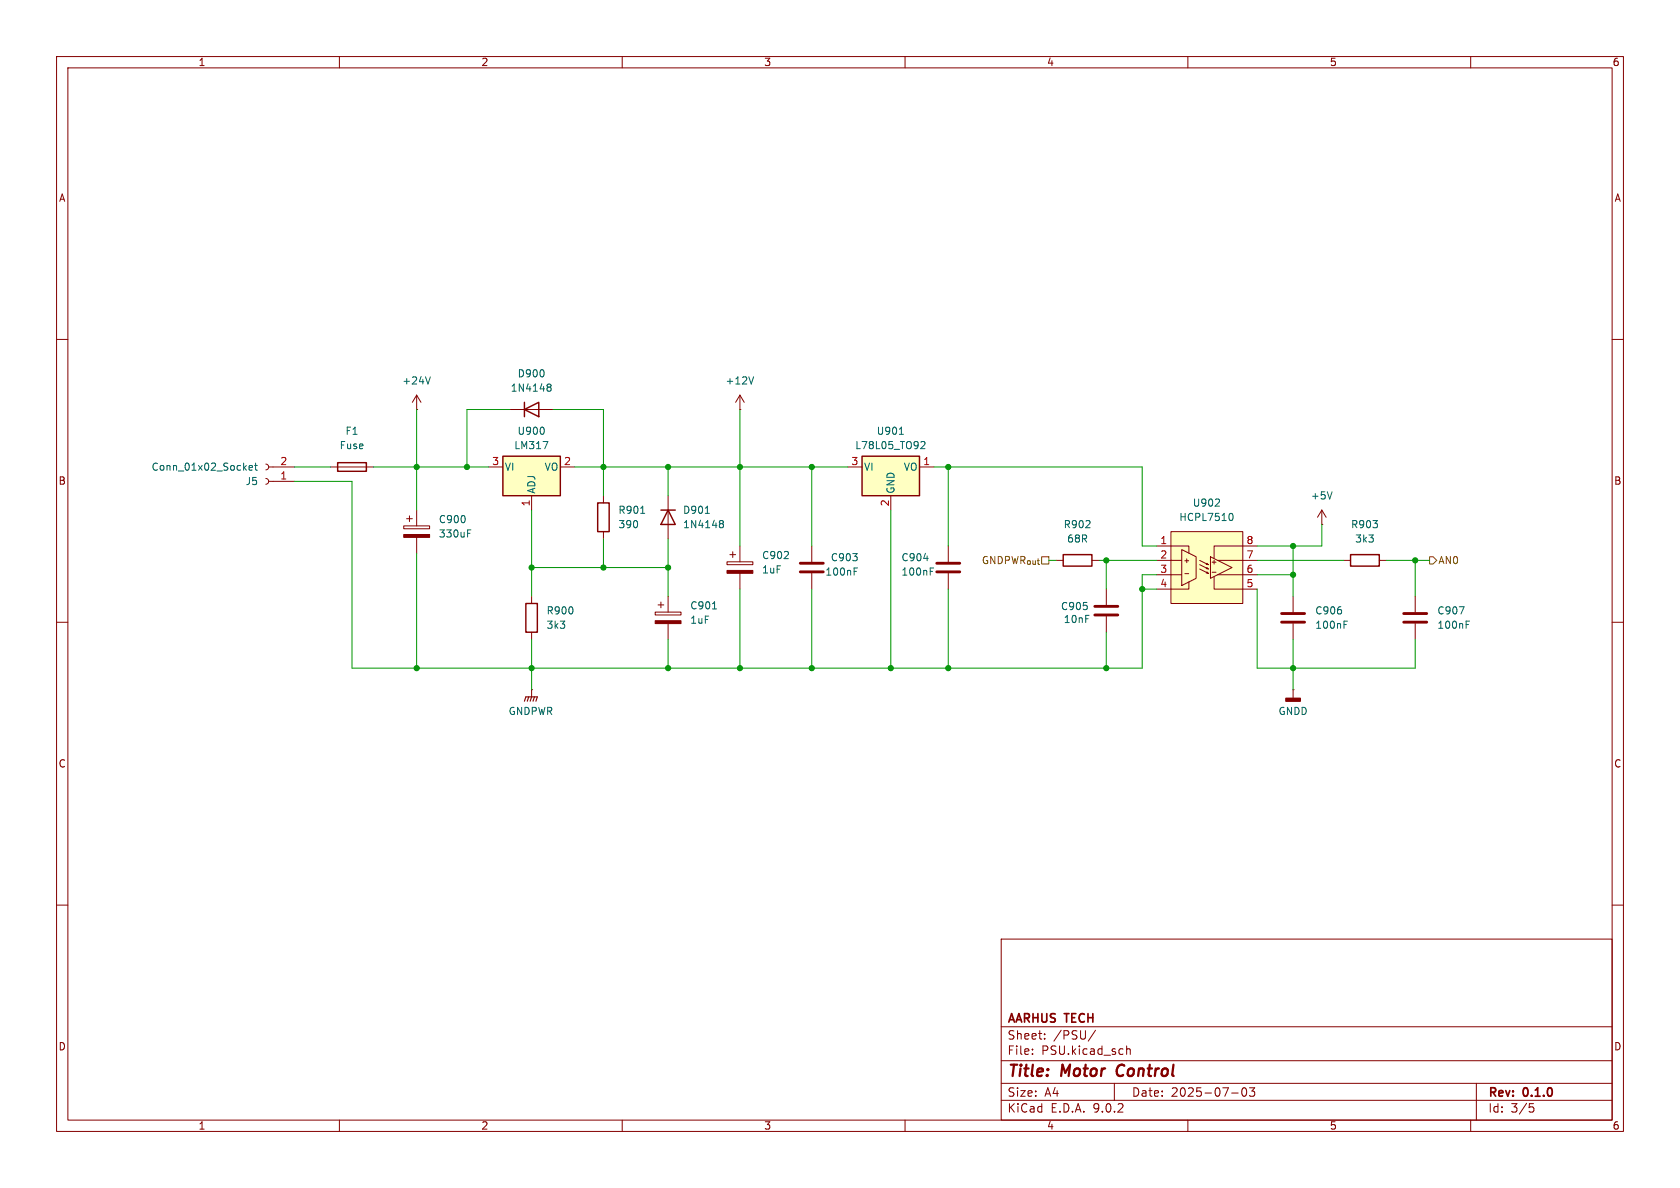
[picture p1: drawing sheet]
<svg xmlns="http://www.w3.org/2000/svg" width="297mm" height="210mm" viewBox="0 0 297 210" stroke-linecap="round" stroke-linejoin="round" font-family="sans-serif">
<g fill="none" stroke="#840000" stroke-width=".18">
<path d="M10 10h277v190h-277zM12 12h273v186h-273zM60 10v2M110 10v2M160 10v2M210 10v2M260 10v2M10 60h2M73.7 72.4h.1M73.7 69.9v2.5M73.7 69.9l-.8 1.2M73.7 69.9l.7 1.2"/>
<path d="M130.8 72.4h.1M130.8 69.9v2.5M130.8 69.9l.8 1.2M130.8 69.9l-.8 1.2M285 60h2M47 84.6l.3 .1 .2 .4-.2 .3-.3 .2M47 82l.3 .2 .2 .4-.2 .3-.3 .2M47.5 82.6h4.6M47.5 85.1h4.6M58.4 82.6h7.6M71.4 93h4.5v.5h-4.5zM71.9 91.7h1"/>
<path d="M72.4 91.2v1M73.7 90.2v2.8M73.7 95v2.8M106.7 87.6v1.3M106.7 94v1.3M128.5 99.3h4.6v.5h-4.6zM129 98h1M129.5 97.5v1.1M130.8 96.5v2.8M10 110h2M94 105.4v1.3M94 111.8v1.2"/>
<path d="M115.8 108.2h4.6v.5h-4.6zM116.3 106.9h1M116.8 106.4v1M118.1 105.4v2.8M118.1 110.2v2.8M130.8 101.3v2.8M285 110h2M94 121.9h.1M94 121.9v1.3M10 160h2M177 166h108v32h-108zM285 160h2"/>
<path d="M60 198v2M110 198v2M160 198v2M177 194.5h108M177 191.5h108M177 187.5h108M177 181.5h108M182.5 186.3v.1M182.5 185.5v.1M184.7 183.6v.1M184.7 182.8v.1M193.7 182.1l-1.3 2"/>
<path d="M197 191.5v3M199.2 184.9v1.5M199.2 185.5l.2-.1 .3 .1 .1 .9M210 198v2M217.7 193.2h1.2M219.7 192.4l.2-.1a.81 .81 0 0 1 .6 .6 .81 .81 0 0 1-.3 .8l-.2 .1a.81 .81 0 0 1-.3-1.4zM220.9 192.3h.9l-.5 .6 .4 .1v.7l-.2 .1h-.4l-.2-.1M260 198v2M261 191.5v6.5M270.4 195.1h.7M270.5 195.7h.4l.3 .3-.2 .5-.5 .1"/>
</g>
<path d="M197.7 188.5a1.27 1.27 0 0 0 0 1.6" fill="none" stroke="#840000" stroke-width=".4"/>
<g fill="#840000" stroke="#840000" stroke-width=".18">
<path d="M115.8 109.7h4.6v.5h-4.6z"/>
<path d="M128.5 100.8h4.6v.5h-4.6z"/>
<path d="M71.4 94.5h4.5v.5h-4.5z"/>
</g>
<path d="M76.1 66.6l-.4 1.3M133.2 66.6l-.4 1.3M44 82.7l.6-.1v-.3h-.4l-.2 .2 .1 .6h.5M45 82.3h.5M45.2 81.9v1l.3 .2M82.7 94.3h.4M82.7 93.7h.6M113.3 90.7h.7M126 107.6h.7" fill="none" stroke="#006464" stroke-width=".18"/>
<path d="M59.7 81.8h5.1v1.5h-5.1zM105.7 88.9h2v5.1h-2zM93 106.7h2v5.1h-2z" fill="none" stroke="#840000" stroke-width=".25"/>
<path d="M92.7 124l.3-.8h2l-.3 .8M93.5 123.2l-.3 .8M94 123.2l-.3 .8M94.5 123.2l-.3 .8" fill="none" stroke="#840000" stroke-width=".2"/>
<path d="M88.9 80.6h10.2v7h-10.2z" fill="#ffffc2"/>
<path d="M92.7 72.4l2.5-1.3v2.6zM92.7 71.1v2.6M88.9 80.6h10.2v7h-10.2zM116.8 90.2h2.6M118.1 90.2l1.3 2.5h-2.6zM188 98h5v2.1h-5z" fill="none" stroke="#840000" stroke-width=".25"/>
<path d="M90.2 72.4h7.6M86.4 82.6h2.5M94 87.6v2.6M99.1 82.6h2.5M118.1 87.6v7.7M186.7 99.1h1.3M193 99.1h1.3" fill="none" stroke="#840000" stroke-width=".18"/>
<g fill="none" stroke="#006464" stroke-width=".18">
<path d="M96 78h.9l-.6 1.3M96.2 75.8v.7M96.8 68.4h.1M96.8 67.9h.4l.2 .1v.2l-.2 .2M96.9 68.4h.3M96.9 68.4l-.1 .1M97.2 68.4l.2 .3v.3l-.2 .2-.4-.1M124.7 90.7h.7M127.3 92.5l.1 .1M127.3 92.1l.4-.1 .1 .1 .1 .2-.2 .3M127.4 92.6h.3M127.4 92.6h-.1"/>
<path d="M127.7 92.6l.2 .2-.1 .4-.1 .1-.4-.1"/>
</g>
<path d="M152.4 80.6h10.2v7h-10.2z" fill="#ffffc2"/>
<path d="M152.4 80.6h10.2v7h-10.2z" fill="none" stroke="#840000" stroke-width=".25"/>
<path d="M143.5 96.5v2.8M149.9 82.6h2.5M157.5 87.6v2.6M162.6 82.6h2.5M167.6 96.5v2.8M143.5 101.3v2.8M167.6 101.3v2.8M195.6 104.1v2.8M195.6 109v2.8M228.6 121.9h.1M228.6 121.9v1.5" fill="none" stroke="#840000" stroke-width=".18"/>
<path d="M159 76.8h.7M162.9 78.1l.4-.1 .2 .4-.8 .9h.8M163.3 98.7h.8M151 101h.4M151 100.4h.6M164.4 101h.5M164.4 100.4h.7" fill="none" stroke="#006464" stroke-width=".18"/>
<path d="M141.5 99.6h4M165.6 99.6h4.1M141.5 101.1h4M165.6 101.1h4.1M193.5 107.2h4.1M193.5 108.7h4.1" fill="none" stroke="#840000" stroke-width=".51"/>
<path d="M227.3 123.4h2.6v.6h-2.6z" fill="#840000" stroke="#840000" stroke-width=".25"/>
<g fill="#ffffc2">
<path d="M207 94h12.7v12.7h-12.7z"/>
<path d="M214 98.4l3.8 1.9-3.8 1.9z"/>
</g>
<g fill="none" stroke="#840000" stroke-width=".18">
<path d="M204.5 96.5h5.7v1.3M204.5 99.1h4.4M207 94h12.7v12.7h-12.7zM208.9 97.2l2.6 1.2v3.8l-2.6 1.3zM212.1 99.1l1.3 .6M212.1 99.8l1.3 .7M213.4 99.6l.2 .2h-.3zM214 98.4l3.8 1.9-3.8 1.9zM215.3 99.1h6.9M222.2 96.5h-7.6v2.2M233.7 92.7h.1M233.7 90.2l-.8 1.2"/>
<path d="M233.7 90.2l.7 1.2M233.7 90.2v2.5M237.5 99.1h1.3M243.8 99.1h1.3M204.5 101.6h4.4M209.5 101.4h.6M210.2 102.9v1.2h-5.7M212.1 100.6l1.3 .6M213.4 100.3l.2 .3-.3-.1zM213.4 101.1l.2 .2h-.3zM214.3 101.2h.7M214.6 102v2.1h7.6"/>
<path d="M215.3 101.6h6.9M228.6 105.4v2.8M228.6 110.2v2.8M250.2 105.4v2.8M250.2 110.2v2.8"/>
</g>
<path d="M214.8 89.5h.8M215.5 88.3v.5M217.6 90.7a.68 .68 0 0 1 .4 .7 .68 .68 0 0 1-.4 .6M235.5 86.9l-.4 1.3M237.6 110.4h.4M237.6 109.8h.6M258 107.3h.8l-.5 1.2M259.2 110.4h.4M259.2 109.8h.6" fill="none" stroke="#006464" stroke-width=".18"/>
<path d="M226.6 108.5h4M226.6 110h4M248.2 108.5h4M248.2 110h4" fill="none" stroke="#840000" stroke-width=".51"/>
<path d="M238.8 98h5v2.1h-5z" fill="none" stroke="#840000" stroke-width=".25"/>
<path d="M252.7 98.4h.7l.6 .7-.6 .6h-.7z" fill="none" stroke="#725600" stroke-width=".18"/>
<g fill="none" stroke="#009600" stroke-width=".18">
<path d="M73.7 72.4v17.8M90.2 72.4h-7.7v10.2M97.8 72.4h8.9v15.2M130.8 72.4v24.1M52.1 85.1h10.1v33h139.7v-16.5h2.6M52.1 82.6h6.3M66 82.6h20.4M73.7 97.8v20.3M94 90.2v15.2M101.6 82.6h48.3M106.7 95.3v5M118.1 82.6v5"/>
<path d="M118.1 95.3v10.1M143.5 82.6v13.9M157.5 90.2v27.9M165.1 82.6h36.8v13.9h2.6M167.6 82.6v13.9M185.4 99.1h1.3M194.3 99.1h10.2M195.6 99.1v5M222.2 99.1h15.3M228.6 96.5v8.9M233.7 92.7v3.8h-11.5M245.1 99.1h7.6"/>
<path d="M250.2 99.1v6.3M94 113v8.9M94 100.3h24.1M118.1 113v5.1M130.8 104.1v14M143.5 104.1v14M167.6 104.1v14M195.6 111.8v6.3M201.9 104.1h2.6M222.2 104.1v14h28v-5.1M222.2 101.6h6.4M228.6 113v8.9"/>
</g>
<g fill="#009600" stroke="#009600" stroke-width=".18">
<circle cx="73.7" cy="118.1" r=".46"/>
<circle cx="94" cy="100.3" r=".46"/>
<circle cx="73.7" cy="82.6" r=".46"/>
<circle cx="82.5" cy="82.6" r=".46"/>
<circle cx="94" cy="118.1" r=".46"/>
<circle cx="118.1" cy="118.1" r=".46"/>
<circle cx="130.8" cy="118.1" r=".46"/>
<circle cx="106.7" cy="82.6" r=".46"/>
<circle cx="130.8" cy="82.6" r=".46"/>
<circle cx="118.1" cy="100.3" r=".46"/>
<circle cx="106.7" cy="100.3" r=".46"/>
<circle cx="118.1" cy="82.6" r=".46"/>
<circle cx="195.6" cy="99.1" r=".46"/>
<circle cx="167.6" cy="82.6" r=".46"/>
<circle cx="143.5" cy="82.6" r=".46"/>
<circle cx="195.6" cy="118.1" r=".46"/>
<circle cx="143.5" cy="118.1" r=".46"/>
<circle cx="157.5" cy="118.1" r=".46"/>
<circle cx="167.6" cy="118.1" r=".46"/>
<circle cx="201.9" cy="104.1" r=".46"/>
<circle cx="228.6" cy="101.6" r=".46"/>
<circle cx="250.2" cy="99.1" r=".46"/>
<circle cx="228.6" cy="96.5" r=".46"/>
<circle cx="228.6" cy="118.1" r=".46"/>
</g>
<g font-size="2.8" fill="#840000">
<text x="178" y="190.9">Title:</text>
<text x="187.7" y="190.9">Motor</text>
<text x="198.3" y="190.9">Control</text>
</g>
<g font-size="2.1" fill="#840000">
<text x="178" y="184">Sheet:</text>
<text x="178" y="181.2">AARHUS TECH</text>
<text x="186.2" y="184">/PSU/</text>
<text x="178" y="186.7">File:</text>
<text x="184.1" y="186.7">PSU.kicad_sch</text>
<text x="178" y="196.9">KiCad</text>
<text x="178" y="194.1">Size:</text>
<text x="184.7" y="194.1">A4</text>
<text x="185.7" y="196.9">E.D.A.</text>
<text x="193.3" y="196.9">9.0.2</text>
<text x="200" y="194.1">Date:</text>
<text x="207" y="194.1">2025-07-03</text>
<text x="263" y="194.3">Rev:</text>
<text x="263" y="196.9">Id:</text>
<text x="267.1" y="196.9">3/5</text>
<text x="269.4" y="194.3">0.1.0</text>
</g>
<g font-size="1.8" fill="#840000">
<text x="35" y="11.9">1</text>
<text x="85" y="11.9">2</text>
<text x="135" y="11.9">3</text>
<text x="185" y="11.9">4</text>
<text x="235" y="11.9">5</text>
<text x="285" y="11.9">6</text>
<text x="10.3" y="35.9">A</text>
<text x="285.3" y="35.9">A</text>
<text x="10.3" y="85.9">B</text>
<text x="285.3" y="85.9">B</text>
<text x="10.3" y="135.9">C</text>
<text x="285.3" y="135.9">C</text>
<text x="10.3" y="185.9">D</text>
<text x="285.3" y="185.9">D</text>
<text x="35" y="199.9">1</text>
<text x="85" y="199.9">2</text>
<text x="135" y="199.9">3</text>
<text x="185" y="199.9">4</text>
<text x="235" y="199.9">5</text>
<text x="285" y="199.9">6</text>
</g>
<g font-size="1.8" fill="#006464">
<text x="71" y="68.2">+24V</text>
<text x="90.2" y="69.4">1N4148</text>
<text x="91.4" y="66.9">D900</text>
<text x="128.2" y="68.2">+12V</text>
<text x="61" y="77.1">F1</text>
<text x="91.4" y="77.1">U900</text>
<text x="154.9" y="77.1">U901</text>
<text x="26.7" y="83.4">Conn_01x02_Socket</text>
<text x="60" y="79.6">Fuse</text>
<text x="89.2" y="83.4">VI</text>
<text x="90.8" y="79.6">LM317</text>
<text x="96.2" y="83.4">VO</text>
<text x="151.1" y="79.6">L78L05_TO92</text>
<text x="152.7" y="83.4">VI</text>
<text x="159.7" y="83.4">VO</text>
<text x="43.3" y="86">J5</text>
<text x="94.8" y="87.4" transform="rotate(-90 94.8 87.4)">ADJ</text>
<text x="158.3" y="87.4" transform="rotate(-90 158.3 87.4)">GND</text>
<text x="210.8" y="89.8">U902</text>
<text x="231.6" y="88.5">+5V</text>
<text x="77.5" y="92.7">C900</text>
<text x="77.5" y="95.2">330uF</text>
<text x="109.2" y="91">R901</text>
<text x="109.2" y="93.6">390</text>
<text x="120.7" y="91">D901</text>
<text x="120.7" y="93.6">1N4148</text>
<text x="187.9" y="93.6">R902</text>
<text x="208.4" y="92.3">HCPL7510</text>
<text x="238.7" y="93.6">R903</text>
<text x="134.6" y="99">C902</text>
<text x="134.6" y="101.6">1uF</text>
<text x="145.8" y="102">100nF</text>
<text x="146.8" y="99.4">C903</text>
<text x="159.3" y="99.4">C904</text>
<text x="159.3" y="102">100nF</text>
<text x="188.6" y="96.1">68R</text>
<text x="239.5" y="96.1">3k3</text>
<text x="121.9" y="107.9">C901</text>
<text x="96.5" y="108.8">R900</text>
<text x="96.5" y="111.4">3k3</text>
<text x="121.9" y="110.5">1uF</text>
<text x="187.5" y="108.1">C905</text>
<text x="188" y="110.3">10nF</text>
<text x="232.4" y="108.8">C906</text>
<text x="232.4" y="111.4">100nF</text>
<text x="254" y="108.8">C907</text>
<text x="254" y="111.4">100nF</text>
<text x="89.8" y="126.6">GNDPWR</text>
<text x="225.9" y="126.6">GNDD</text>
</g>
<g font-size="1.8" fill="#a90000">
<text x="49.5" y="82.3">2</text>
<text x="86.9" y="82.3">3</text>
<text x="99.6" y="82.3">2</text>
<text x="150.4" y="82.3">3</text>
<text x="163.1" y="82.3">1</text>
<text x="49.5" y="84.8">1</text>
<text x="93.7" y="89.6" transform="rotate(-90 93.7 89.6)">1</text>
<text x="157.2" y="89.6" transform="rotate(-90 157.2 89.6)">2</text>
<text x="205" y="96.3">1</text>
<text x="205" y="98.8">2</text>
<text x="205" y="101.3">3</text>
<text x="220.3" y="96.3">8</text>
<text x="220.3" y="98.8">7</text>
<text x="220.3" y="101.3">6</text>
<text x="205" y="103.9">4</text>
<text x="220.3" y="103.9">5</text>
</g>
<g font-size="1.8" fill="#725600">
<text x="173.4" y="99.9">GNDPWR_{out}</text>
<text x="254.2" y="99.9">AN0</text>
</g>
<g font-size="1.2" fill="#840000">
<text x="209.1" y="99.7">+</text>
<text x="213.9" y="100">+</text>
</g>
</svg>
